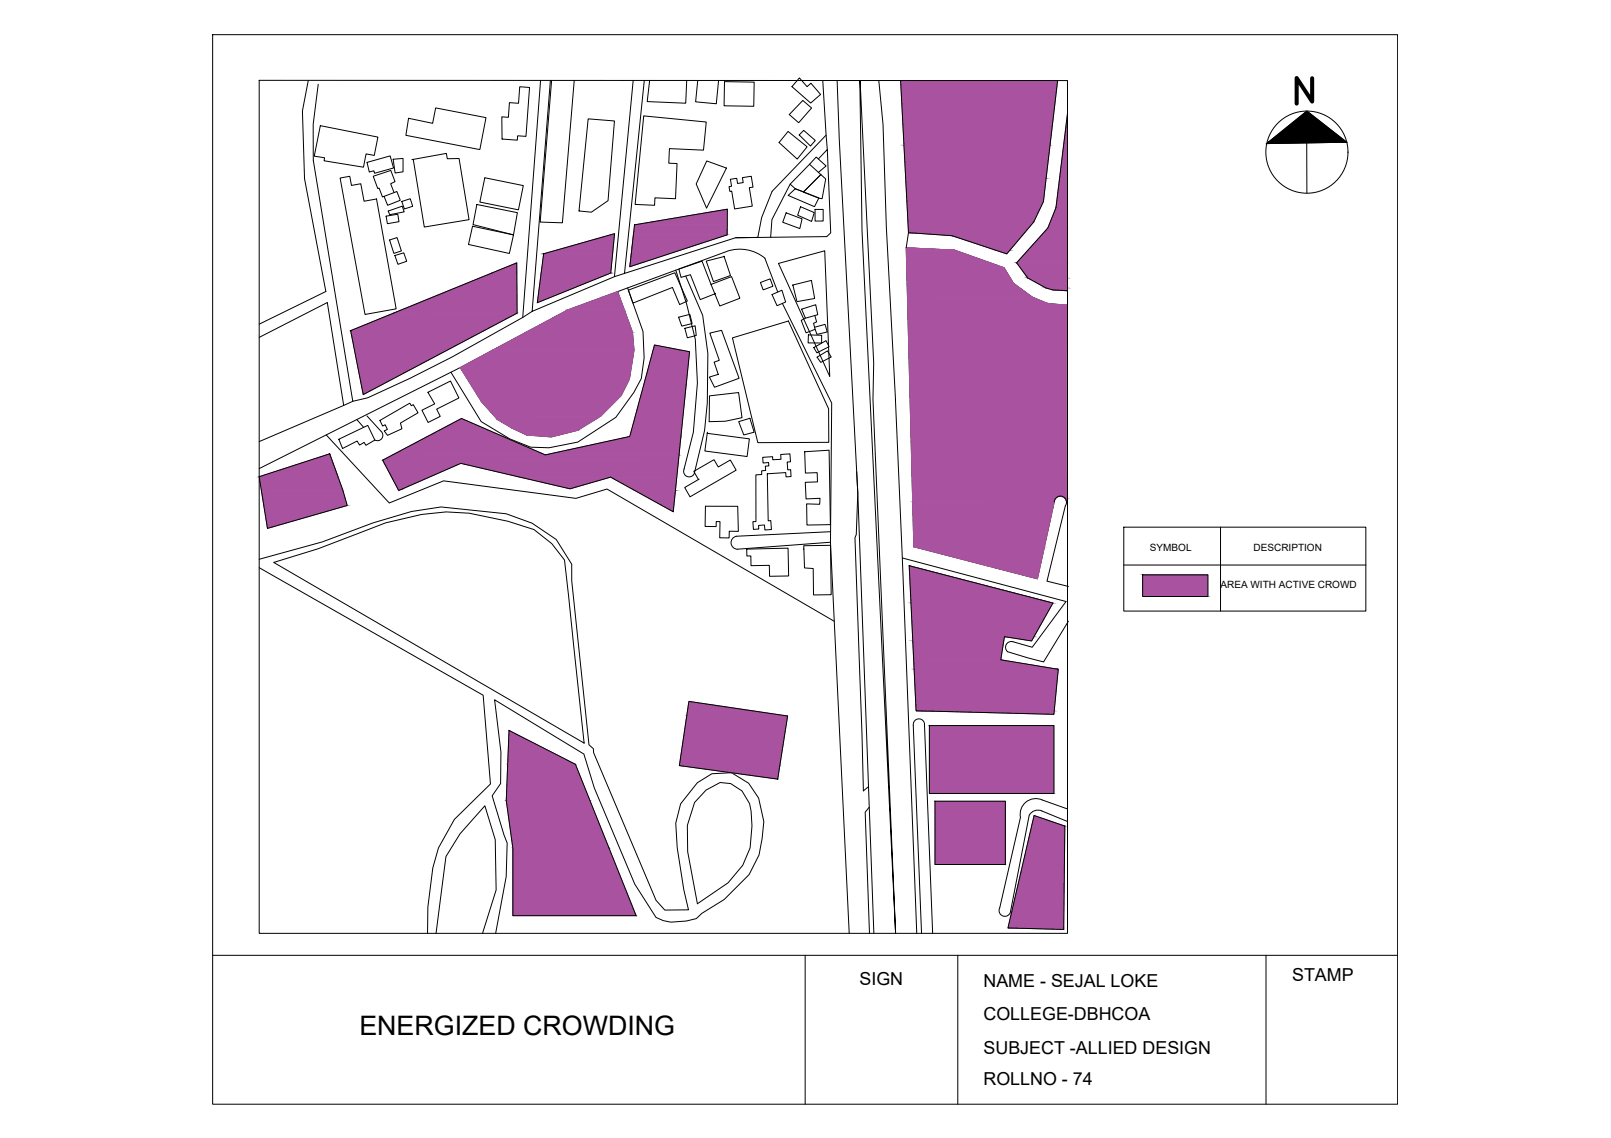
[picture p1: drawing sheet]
<svg xmlns="http://www.w3.org/2000/svg" width="841mm" height="594mm" viewBox="0 0 841 594" stroke-linecap="round" stroke-linejoin="round" font-family="sans-serif">
<!-- layer: 0 -->
<g fill="none" stroke="#000" stroke-width=".52">
<path d="M111 18h619v558h-619zM135 42h422v445h-422zM161 42l-3 16 1 35 11 59-35 17M166 44l-2 21v19l20 125 8-1 22-10 22-12 37-20M271 45l5 1-1 25h-5v2h-8v-12h3l1-7h5zM282 42l-9 124M287 42l-9 121 43-19 10-102M288 42l-6 74h12l6-74M336 42l-10 101 58-19h48l2-2-2-44-5 5M339 42l-1 11 20 1v-12M364 42l-1 11 11 1 1-12M378 43h16v12h-16v-12"/>
<path d="M417 41l4 4 2-2 5 6-5 5-10-9zM419 52l5 4-7 8-5-4zM430 42l1 29-28 29-5 14-2 10h-12M437 42l1 31 10 184 8 230M449 42l1 79 18 366-12-279v-19l-7-147M459 42l2 23 2 54 5 90M470 42l4 79M552 42l-7 63-5 11-14 17-29-10-23-2M557 59l-6 49-4 11-16 18a28 28 0 0 0 26 15M167 66l30 6-2 9-4-1-1 7-21-3v-2h-5zM213 62l13 2 1-8 27 5-3 17-39-7zM307 62l14 1-4 42-8 6-7-1z"/>
<path d="M336 61l-4 46h10v-4l11 1v-19h-4v-7h18l2-14-33-3M411 69l10 8-5 6-9-9zM420 68l6 5-3 3-6-6zM431 71l1 7M661 75l21-17 21 16zM682 75v26M178 93l5-1v5l5-1 2 9 7-1 10 57-16 3zM192 85l12-4 1 7-9 2-1-1-2 1zM205 83h5v7h-4zM216 83l6 36 23-4-5-32h-6l-1-3-18 3M253 93l-2 12 20 5 2-13-20-4M369 84l10 4-10 21-6-13z"/>
<path d="M381 94l4-1v3l3-1v-2l4-1 1 6h-2l2 10-9 1-2-9h-1v-3h1zM413 96l-10 19-1 9M423 86l6 5-10 9-4-1-2-3zM423 86l3-4 5 5-4 3M429 91l2 2-2 11-10-4zM201 103l6-3 2 5-7 2zM202 113l6-1v4l-6 1zM203 110l7-2 1 3-8 1zM206 101l-2-5 2-1-2-6-9 3 2 6h1l2 5h1M210 105l4-1 1 4-4 1zM247 118l21 5-2 9-21-4zM249 107l21 4-2 12-21-6z"/>
<path d="M331 117l49-8v14l-51 16zM410 111l9 3-1 5-9-3zM411 102l4-3 12 4-2 5zM418 108l7 3-1 5-8-4zM426 109h4v6h-4zM203 125l4-1 3 7-4 1zM206 133l5-1 1 4-4 2zM284 132l37-10-2 21-38 15zM378 134l3 10-9 3-3-11 9-2M406 138l25-7 2 65zM474 121l-1 8M322 152l8 21 1 10-2 15-5 9-10 10-12 8-14 3-13-1-8-3-7-5-9-9-11-18"/>
<path d="M326 143l-5 1M328 150l8 23v14l-1 11-4 7-10 13-19 13-15 3-10-1-11-4-15-9-16-26M328 151l24-9 7 15-4 2-4-9-21 8zM353 141a154 154 0 0 1 4 105 2.9 2.9 0 0 0 3 3 2.9 2.9 0 0 0 3-2 177 177 0 0 0 4-82l-9-21M371 148l11-4 4 12-10 4-10-24-12 4 2 5 4-2 6 13 8-3M397 147l5-1 1 3-5 2zM403 154l5-3 2 7-4 2zM406 152l-7-17a21 21 0 0 0-19-4l-84 31-56 30-105 53M408 158l26 52v73l9 204M414 149l2 8 9-1-1-10-10 3M557 159l-10-1-8-3-10-7-5-8-26-9-25-2 4 156 65 17 8-40M135 176l36-18 8 54"/>
<path d="M183 173l87-36v26l-80 43zM278 163l-5 3M354 166l6-2 1 5-5 1zM358 171l5-1v5l-4 1zM371 174l6-2 9 25-13 5-3-5 5-2-2-6 3-1zM382 176l30-8 21 45v18h-37zM418 161l8-2 1 5-7 2zM422 175h7v4h-7zM425 171l6-2 1 4-6 2v-3M425 165l1 3-1 1 1 3-5 2-3-7 2-1M425 181l6-3 2 3-7 3zM427 186l5-3 2 3-6 3z"/>
<path d="M179 212l-44 19M184 209l-5 3M186 219l4 4M192 217l7 8a2.8 2.8 0 0 1 0 4 2.8 2.8 0 0 1-3 1M198 219l16-9 1 2 1-1 2 5-9 5 1 3-8 3-1-2 1-1-1-2h-1zM223 205l12-6 5 9-12 6 2 3-7 4-3-7 7-3zM370 207l16-2 1 13-8 2h-9zM391 218l3 8-6 1-2-7 6-2M467 208l12 279M170 227l33 36 29-12 69 9 16-5 119 69M177 229l15-7 4 8-5 2-1-1-2 1-2-2-7 4zM369 226l-1 9 22 3 1-9-22-3"/>
<path d="M398 239l5-1v2h5v-3h4l1 4h-2v4h2v4h-3v-2h-9v25h1l1 4-4 1v-3h-3v2h-3v-4h2v-24h3v-2h2v-3h1v-2l-3 1zM420 236l13-1 1 39h-13v-11h7v-3h-7l-1-8h7v-5h-7zM135 249l37-12 7 19 2 8-41 12zM200 240l41-22 44 19 44-9 13-48 18 4-9 83-32-18-21 6-57-13-33 14zM365 250l-8 4 3 5 24-14-3-5-6 4-2-4-11 6 3 4M447 246l1 11-1 22-1 2 5 132 2-2M368 264h17v13h-4v4h-5v-9h-2v3h-6zM385 280a3 3 0 0 0-3 4 3 3 0 0 0 3 3l49-4M434 278l-50 2M550 262a3 3 0 0 1 5-3 3 3 0 0 1 1 5M556 264l-9 39 11 3M587 275h126v44h-126z"/>
<path d="M637 275v44M135 292l33-9 27-10 20-6 15-2 34 3 14 5 12 9 8 13v8l9 86 3 2v2l32 77 5 5h12l-2-11-3-21-1-13 2-10 9-11 8-5 10-1 9 6 5 8 3 12-1 9-2 8-5 11-13 13-12 7-2 3a24 24 0 0 1-22-1l-11-17-21-51-5-17-47-29 4 28-1 16-4 6 8 25-1 18-5 29M135 296l117 67 4 46-19 19-8 15-3 10-3 21v13M143 294l23-8 21-7a113 113 0 0 1 58-11l20 4 14 4 9 8 7 8 10 96zM390 287l21-1 1 15h-10v-6h-10v-5h-2zM420 285h14v25l-9 1v-14l-5-1zM471 291l86 23-18 24-10-3a3 3 0 0 0-4 1 3 3 0 0 0 1 4l19 6 13-22M475 295l75 20-11 20-15-3-2 12 30 5-2 24-72-2zM587 295h126M597 300h34v11h-34zM485 379h65v35h-65zM266 381l34 18 32 79h-64v-35l-4-25z"/>
<path d="M369 412l7-3a16 16 0 0 1 16 14l1 8-1 12-4 9-8 9-16 11-5-27v-14l4-12zM406 407l5-33-51-8-5 34 51 7M488 418h37v33h-37zM454 421l-2 3 2 63M533 427l-11 47a3 3 0 0 0 2 4 3 3 0 0 0 4-2M537 426l-9 50M540 426l16 5-1 54-29-1zM544 423l13 6M544 423a5 5 0 0 0-7 2M557 422l-13-4a8 8 0 0 0-11 9M111 499h619M228 487l5-40 7-12 13-14 6 17v27l-7 22"/>
<path d="M420 499v77M481 487l-4-108a2.9 2.9 0 0 1 2-4 2.9 2.9 0 0 1 4 3l4 109M500 499v77M661 499v77"/>
<circle cx="682" cy="79" r="21"/>
</g>
<g fill="#a953a0" stroke="#a953a0" stroke-width=".52">
<path d="M470 42h82z"/>
<path d="M557 59v17h-2z"/>
<path d="M497 123h37l-7 8z"/>
<path d="M546 150h11v1z"/>
<path d="M315 155l7-3 1 3z"/>
<path d="M270 225h32l-10 2z"/>
<path d="M136 256h43l2 8z"/>
<path d="M477 285h68l-2 10z"/>
<path d="M524 332h16l-1 3z"/>
<path d="M360 366l33 5h-34z"/>
<path d="M477 349h75l-2 22z"/>
<path d="M266 381l34 18h-35z"/>
<path d="M358 374h53l-4 26z"/>
<path d="M540 426l16 5h-17z"/>
<path d="M539 431h17l-1 53z"/>
<path d="M284 132l37-10-1 10z"/>
<path d="M257 143l13-6v6z"/>
<path d="M284 132h36l-1 11z"/>
<path d="M205 163h65l-17 10z"/>
<path d="M342 180l18 4h-19z"/>
<path d="M223 228l18-10 22 10z"/>
<path d="M271 249h48l-21 6z"/>
<path d="M201 242h40l-31 13z"/>
<path d="M319 249h34v7z"/>
<path d="M331 117l49-8v8z"/>
<path d="M470 42l78 34 4-34zM470 42l78 34h-76z"/>
<path d="M472 76l74 17 2-17zM472 76l74 17h-73z"/>
<path d="M473 93l72 12 1-12zM473 93l72 12h-72z"/>
<path d="M555 76l2 32v-32zM555 76l2 32h-6z"/>
<path d="M473 105l67 11 5-11zM473 105l67 11h-66z"/>
<path d="M551 108l6 11v-11zM551 108l6 11h-10z"/>
<path d="M474 116l61 5 5-5zM474 116l61 5h-61z"/>
<path d="M474 121l60 2 1-2zM474 121l60 2h-37z"/>
<path d="M497 123l23 8h7zM520 131h7l-1 2z"/>
<path d="M473 129l25 2zM473 129l25 2h-25z"/>
<path d="M547 119l10 18v-18zM547 119l10 18h-26z"/>
<path d="M473 131l51 9-26-9zM473 131l51 9h-51z"/>
<path d="M531 137l26 8v-8zM531 137l26 8h-20z"/>
<path d="M473 140l56 8-5-8zM473 140l56 8h-55z"/>
<path d="M537 145l20 5v-5zM537 145l20 5h-11z"/>
<path d="M546 150l3 1h8zM549 151h8v1z"/>
<path d="M474 148l65 7-10-7zM474 148l65 7h-65z"/>
<path d="M474 155l73 3-8-3zM474 155l73 3h-73z"/>
<path d="M474 158l83 1-10-1zM474 158l83 1h-83z"/>
<path d="M315 155l11 7-3-7zM296 162l19-7 11 7z"/>
<path d="M296 162l34 11-4-11zM275 173l21-11 34 11z"/>
<path d="M275 173l56 10-1-10zM257 183l18-10 56 10z"/>
<path d="M257 183l73 9 1-9zM240 192l17-9 73 9z"/>
<path d="M240 192l89 6 1-6zM240 192l89 6h-85z"/>
<path d="M244 198l80 9 5-9zM244 198l80 9h-75z"/>
<path d="M249 207l72 3 3-3zM249 207l72 3h-70z"/>
<path d="M251 210l63 7 7-7zM251 210l63 7h-56z"/>
<path d="M258 217l53 2 3-2zM258 217l53 2h-51z"/>
<path d="M260 219l43 5 8-5zM260 219l43 5h-36z"/>
<path d="M267 224l35 1 1-1zM267 224l35 1h-32z"/>
<path d="M270 225l5 2h17zM275 227h17l-4 1z"/>
<path d="M172 237l4 12zM135 249l37-12 4 12z"/>
<path d="M135 249l44 7-3-7zM135 249l44 7h-43z"/>
<path d="M474 159l83 100v-100zM474 159l83 100h-81z"/>
<path d="M476 259h78zM476 259h77z"/>
<path d="M554 259h3zM554 259h3z"/>
<path d="M476 259h77zM476 259h76z"/>
<path d="M554 259h3zM554 259h3z"/>
<path d="M476 259h76zM476 259h76z"/>
<path d="M555 259l2 1zM555 259l2 1z"/>
<path d="M476 259h76zM476 259l75 1z"/>
<path d="M555 260h2zM555 260h2z"/>
<path d="M476 260h75zM476 260h75h-75z"/>
<path d="M556 260h1zM556 260h1z"/>
<path d="M476 260l75 1v-1zM476 260l75 1h-75z"/>
<path d="M556 260l1 1zM556 260l1 1z"/>
<path d="M476 261h74h1zM476 261h74h-74z"/>
<path d="M557 261v1zM557 261v1z"/>
<path d="M476 261l74 1v-1zM476 261l74 1h-74z"/>
<path d="M136 256l2 8h43zM138 264h43l-41 12z"/>
<path d="M476 262l69 23 5-23zM476 262l69 23h-68z"/>
<path d="M477 285l38 10h28zM515 295h28l-1 7z"/>
<path d="M475 295l75 20zM475 295l75 20h-74z"/>
<path d="M476 315l64 17 10-17zM476 315l64 17h-64z"/>
<path d="M476 332l48 3v-3zM476 332l48 3h-47z"/>
<path d="M477 335l45 9 2-9zM477 335l45 9h-45z"/>
<path d="M477 344l75 5-30-5zM477 344l75 5h-75z"/>
<path d="M477 349l1 22h72zM478 371h72v2z"/>
<path d="M359 371l52 3-18-3zM359 371l52 3h-53z"/>
<path d="M358 374l-3 26h52zM355 400h52l-1 7z"/>
<path d="M485 379l65 35v-35zM485 379l65 35h-65z"/>
<path d="M265 399l43 19-8-19zM265 399l43 19h-44z"/>
<path d="M264 418l54 25-10-25zM264 418l54 25h-50z"/>
<path d="M488 418l37 33v-33zM488 418l37 33h-37z"/>
<path d="M268 443l64 35-14-35zM268 443l64 35h-64z"/>
<path d="M539 431l-13 53h29zM526 484h29v1z"/>
<path d="M284 132l-1 11h36zM283 143h36l-38 15z"/>
<path d="M257 143l13 20v-20zM205 163l52-20 13 20z"/>
<path d="M183 173h70l-48-10zM183 173h70l-63 33z"/>
<path d="M597 300l34 11v-11zM597 300l34 11h-34z"/>
<path d="M341 184l14 44 5-44zM341 184l14 44h-26z"/>
<path d="M329 228l25 9 1-9zM285 237l44-9 25 9z"/>
<path d="M223 228l62 9-22-9zM205 237l18-9 62 9z"/>
<path d="M205 237l149 3v-3zM200 240l5-3 149 3z"/>
<path d="M200 240l154 2v-2zM200 240l154 2h-153z"/>
<path d="M241 242l112 7 1-7zM241 242l112 7h-82z"/>
<path d="M201 242l7 13h2zM208 255h2l-2 1z"/>
<path d="M319 249l12 7h22zM331 256h22l-2 11z"/>
<path d="M331 117l49 6v-6zM331 117l49 6h-49z"/>
<path d="M331 123l-2 16zM331 123h49l-51 16z"/>
</g>
<path d="M662 74l20-16 21 16zM661 75l42-1h-41z" fill="#000" stroke="#000" stroke-width=".52"/>
<path d="M685 41v12l-8-12v13" fill="none" stroke="#000" stroke-width="2.1"/>
<text font-size="14" x="188" y="540">ENERGIZED CROWDING</text>
<g font-size="9.3">
<text x="449" y="514">SIGN</text>
<text x="513" y="515">NAME - SEJAL LOKE</text>
<text x="675" y="512">STAMP</text>
<text x="513" y="533">COLLEGE-DBHCOA</text>
<text x="513" y="550">SUBJECT -ALLIED DESIGN</text>
<text x="513" y="566">ROLLNO - 74</text>
</g>
<g font-size="5.2">
<text x="600" y="288">SYMBOL</text>
<text x="654" y="288">DESCRIPTION</text>
<text x="637" y="307">AREA WITH ACTIVE CROWD</text>
</g>
</svg>
